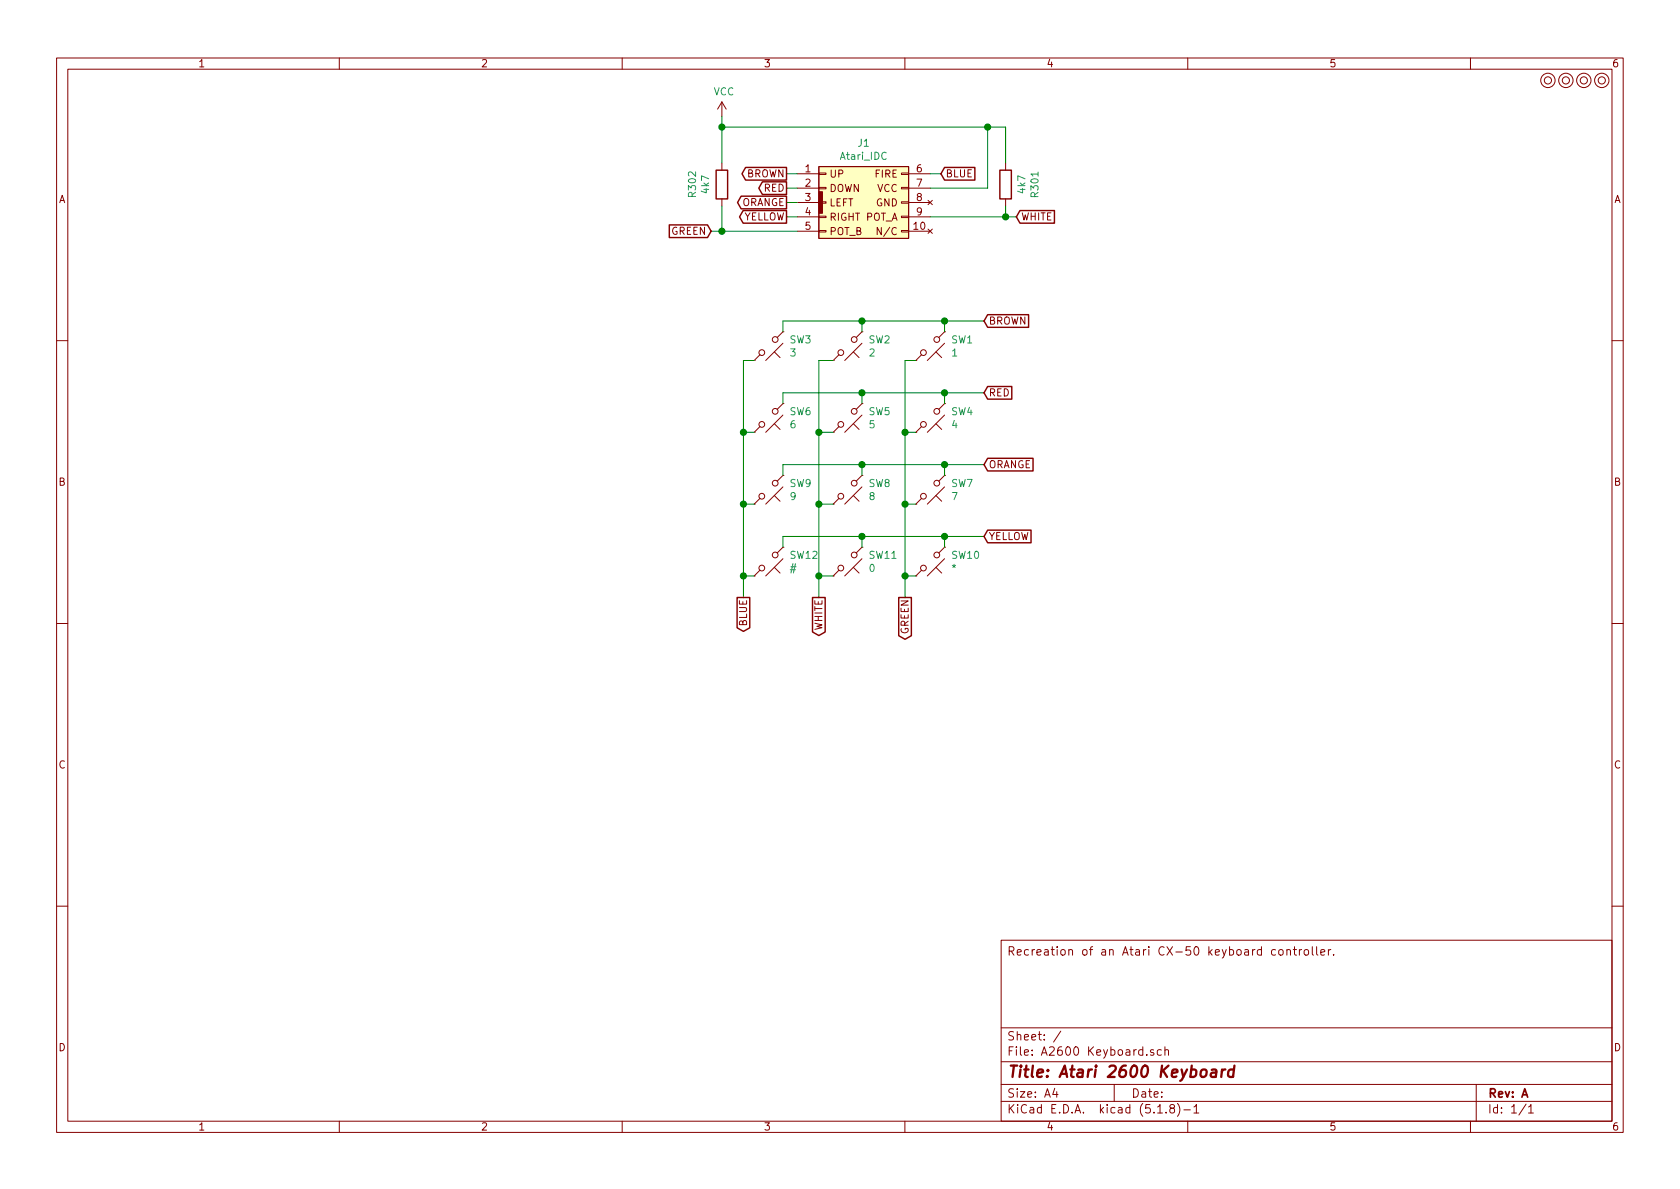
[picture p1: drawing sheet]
EESchema Schematic File Version 4
EELAYER 30 0
EELAYER END
$Descr A4 11693 8268
encoding utf-8
Sheet 1 1
Title "Atari 2600 Keyboard"
Date ""
Rev "A"
Comp ""
Comment1 ""
Comment2 ""
Comment3 ""
Comment4 "Recreation of an Atari CX-50 keyboard controller."
$EndDescr
$Comp
L atari_ports:Atari_Keyboard_IDC J1
U 1 1
P 6000 1400
F 0 "J1" H 6012 1815 50  0000 C CNN
F 1 "Atari_IDC" H 6012 1724 50  0000 C CNN
F 2 "IDC_Joystick:IDC_Joystick" H 6025 1075 50  0001 C CNN
F 3 "" H 6025 1075 50  0001 C CNN
	1    6000 1400
	1    0    0    -1  
$EndComp
Text GLabel 6550 1200 2    50   Input ~ 0
BLUE
Text GLabel 7075 1500 2    50   Input ~ 0
WHITE
Wire Wire Line
	5550 1200 5475 1200
Text GLabel 5475 1200 0    50   Output ~ 0
BROWN
Wire Wire Line
	5550 1300 5475 1300
Text GLabel 5475 1300 0    50   Output ~ 0
RED
Wire Wire Line
	5550 1400 5475 1400
Text GLabel 5475 1400 0    50   Output ~ 0
ORANGE
Wire Wire Line
	5550 1500 5475 1500
Text GLabel 5475 1500 0    50   Output ~ 0
YELLOW
Text GLabel 4950 1600 0    50   Input ~ 0
GREEN
$Comp
L Device:R R302
U 1 1
P 5025 1275
F 0 "R302" V 4818 1275 50  0000 C CNN
F 1 "4k7" V 4909 1275 50  0000 C CNN
F 2 "Resistor_THT:R_Axial_DIN0207_L6.3mm_D2.5mm_P10.16mm_Horizontal" V 4955 1275 50  0001 C CNN
F 3 "~" H 5025 1275 50  0001 C CNN
	1    5025 1275
	1    0    0    -1  
$EndComp
$Comp
L Switch:SW_Push_45deg SW1
U 1 1
P 6475 2400
F 0 "SW1" V 6429 2544 50  0000 L CNN
F 1 "1" V 6520 2544 50  0000 L CNN
F 2 "switch_cutout:SW_PUSH_6mm" H 6475 2400 50  0001 C CNN
F 3 "~" H 6475 2400 50  0001 C CNN
	1    6475 2400
	0    1    1    0   
$EndComp
Wire Wire Line
	6575 2300 6575 2225
$Comp
L Switch:SW_Push_45deg SW2
U 1 1
P 5900 2400
F 0 "SW2" V 5854 2544 50  0000 L CNN
F 1 "2" V 5945 2544 50  0000 L CNN
F 2 "switch_cutout:SW_PUSH_6mm" H 5900 2400 50  0001 C CNN
F 3 "~" H 5900 2400 50  0001 C CNN
	1    5900 2400
	0    1    1    0   
$EndComp
Wire Wire Line
	6000 2300 6000 2225
$Comp
L Switch:SW_Push_45deg SW3
U 1 1
P 5350 2400
F 0 "SW3" V 5304 2544 50  0000 L CNN
F 1 "3" V 5395 2544 50  0000 L CNN
F 2 "switch_cutout:SW_PUSH_6mm" H 5350 2400 50  0001 C CNN
F 3 "~" H 5350 2400 50  0001 C CNN
	1    5350 2400
	0    1    1    0   
$EndComp
Wire Wire Line
	5450 2300 5450 2225
$Comp
L Switch:SW_Push_45deg SW4
U 1 1
P 6475 2900
F 0 "SW4" V 6429 3044 50  0000 L CNN
F 1 "4" V 6520 3044 50  0000 L CNN
F 2 "switch_cutout:SW_PUSH_6mm" H 6475 2900 50  0001 C CNN
F 3 "~" H 6475 2900 50  0001 C CNN
	1    6475 2900
	0    1    1    0   
$EndComp
Wire Wire Line
	6575 2800 6575 2725
$Comp
L Switch:SW_Push_45deg SW5
U 1 1
P 5900 2900
F 0 "SW5" V 5854 3044 50  0000 L CNN
F 1 "5" V 5945 3044 50  0000 L CNN
F 2 "switch_cutout:SW_PUSH_6mm" H 5900 2900 50  0001 C CNN
F 3 "~" H 5900 2900 50  0001 C CNN
	1    5900 2900
	0    1    1    0   
$EndComp
Wire Wire Line
	6000 2800 6000 2725
$Comp
L Switch:SW_Push_45deg SW6
U 1 1
P 5350 2900
F 0 "SW6" V 5304 3044 50  0000 L CNN
F 1 "6" V 5395 3044 50  0000 L CNN
F 2 "switch_cutout:SW_PUSH_6mm" H 5350 2900 50  0001 C CNN
F 3 "~" H 5350 2900 50  0001 C CNN
	1    5350 2900
	0    1    1    0   
$EndComp
Wire Wire Line
	5450 2800 5450 2725
$Comp
L Switch:SW_Push_45deg SW7
U 1 1
P 6475 3400
F 0 "SW7" V 6429 3544 50  0000 L CNN
F 1 "7" V 6520 3544 50  0000 L CNN
F 2 "switch_cutout:SW_PUSH_6mm" H 6475 3400 50  0001 C CNN
F 3 "~" H 6475 3400 50  0001 C CNN
	1    6475 3400
	0    1    1    0   
$EndComp
Wire Wire Line
	6575 3300 6575 3225
$Comp
L Switch:SW_Push_45deg SW8
U 1 1
P 5900 3400
F 0 "SW8" V 5854 3544 50  0000 L CNN
F 1 "8" V 5945 3544 50  0000 L CNN
F 2 "switch_cutout:SW_PUSH_6mm" H 5900 3400 50  0001 C CNN
F 3 "~" H 5900 3400 50  0001 C CNN
	1    5900 3400
	0    1    1    0   
$EndComp
Wire Wire Line
	6000 3300 6000 3225
$Comp
L Switch:SW_Push_45deg SW9
U 1 1
P 5350 3400
F 0 "SW9" V 5304 3544 50  0000 L CNN
F 1 "9" V 5395 3544 50  0000 L CNN
F 2 "switch_cutout:SW_PUSH_6mm" H 5350 3400 50  0001 C CNN
F 3 "~" H 5350 3400 50  0001 C CNN
	1    5350 3400
	0    1    1    0   
$EndComp
Wire Wire Line
	5450 3300 5450 3225
$Comp
L Switch:SW_Push_45deg SW10
U 1 1
P 6475 3900
F 0 "SW10" V 6429 4044 50  0000 L CNN
F 1 "*" V 6520 4044 50  0000 L CNN
F 2 "switch_cutout:SW_PUSH_6mm" H 6475 3900 50  0001 C CNN
F 3 "~" H 6475 3900 50  0001 C CNN
	1    6475 3900
	0    1    1    0   
$EndComp
Wire Wire Line
	6575 3800 6575 3725
$Comp
L Switch:SW_Push_45deg SW11
U 1 1
P 5900 3900
F 0 "SW11" V 5854 4044 50  0000 L CNN
F 1 "0" V 5945 4044 50  0000 L CNN
F 2 "switch_cutout:SW_PUSH_6mm" H 5900 3900 50  0001 C CNN
F 3 "~" H 5900 3900 50  0001 C CNN
	1    5900 3900
	0    1    1    0   
$EndComp
Wire Wire Line
	6000 3800 6000 3725
$Comp
L Switch:SW_Push_45deg SW12
U 1 1
P 5350 3900
F 0 "SW12" V 5304 4044 50  0000 L CNN
F 1 "#" V 5395 4044 50  0000 L CNN
F 2 "switch_cutout:SW_PUSH_6mm" H 5350 3900 50  0001 C CNN
F 3 "~" H 5350 3900 50  0001 C CNN
	1    5350 3900
	0    1    1    0   
$EndComp
Wire Wire Line
	5450 3800 5450 3725
Wire Wire Line
	6575 2225 6850 2225
Connection ~ 6575 2225
Text GLabel 6850 2225 2    50   Input ~ 0
BROWN
Wire Wire Line
	6575 2725 6850 2725
Text GLabel 6850 2725 2    50   Input ~ 0
RED
Wire Wire Line
	6575 3225 6850 3225
Text GLabel 6850 3225 2    50   Input ~ 0
ORANGE
Wire Wire Line
	6575 3725 6850 3725
Text GLabel 6850 3725 2    50   Input ~ 0
YELLOW
Wire Wire Line
	5250 2500 5175 2500
Wire Wire Line
	5250 3000 5175 3000
Wire Wire Line
	5175 2500 5175 3000
Wire Wire Line
	5175 4000 5250 4000
Connection ~ 5175 3000
Wire Wire Line
	5175 3000 5175 3500
Wire Wire Line
	5250 3500 5175 3500
Connection ~ 5175 3500
Wire Wire Line
	5175 3500 5175 4000
Text GLabel 5175 4150 3    50   Output ~ 0
BLUE
Wire Wire Line
	5175 4000 5175 4150
Connection ~ 5175 4000
Text GLabel 5700 4150 3    50   Output ~ 0
WHITE
Connection ~ 6575 2725
Connection ~ 6575 3225
Connection ~ 6575 3725
Wire Wire Line
	5450 2225 6000 2225
Wire Wire Line
	5450 2725 6000 2725
Wire Wire Line
	5450 3225 6000 3225
Wire Wire Line
	5450 3725 6000 3725
Wire Wire Line
	5700 4000 5800 4000
Wire Wire Line
	5700 4000 5700 3500
Wire Wire Line
	5700 2500 5800 2500
Connection ~ 5700 4000
Wire Wire Line
	5800 3000 5700 3000
Connection ~ 5700 3000
Wire Wire Line
	5700 3000 5700 2500
Wire Wire Line
	5800 3500 5700 3500
Connection ~ 5700 3500
Wire Wire Line
	5700 3500 5700 3000
Wire Wire Line
	6000 3725 6575 3725
Connection ~ 6000 3725
Wire Wire Line
	6000 3225 6575 3225
Connection ~ 6000 3225
Wire Wire Line
	6000 2725 6575 2725
Connection ~ 6000 2725
Wire Wire Line
	6000 2225 6575 2225
Connection ~ 6000 2225
Wire Wire Line
	6375 2500 6300 2500
Wire Wire Line
	6300 2500 6300 3000
Wire Wire Line
	6375 4000 6300 4000
Connection ~ 6300 4000
Wire Wire Line
	6375 3500 6300 3500
Connection ~ 6300 3500
Wire Wire Line
	6300 3500 6300 4000
Wire Wire Line
	6375 3000 6300 3000
Connection ~ 6300 3000
Wire Wire Line
	6300 3000 6300 3500
Text GLabel 6300 4150 3    50   Output ~ 0
GREEN
Wire Wire Line
	6550 1200 6475 1200
Wire Wire Line
	6475 1300 6875 1300
$Comp
L power:VCC #PWR0101
U 1 1
P 5025 800
F 0 "#PWR0101" H 5025 650 50  0001 C CNN
F 1 "VCC" H 5040 973 50  0000 C CNN
F 2 "" H 5025 800 50  0001 C CNN
F 3 "" H 5025 800 50  0001 C CNN
	1    5025 800 
	1    0    0    -1  
$EndComp
$Comp
L Device:R R301
U 1 1
P 7000 1275
F 0 "R301" V 6793 1275 50  0000 C CNN
F 1 "4k7" V 6884 1275 50  0000 C CNN
F 2 "Resistor_THT:R_Axial_DIN0207_L6.3mm_D2.5mm_P10.16mm_Horizontal" V 6930 1275 50  0001 C CNN
F 3 "~" H 7000 1275 50  0001 C CNN
	1    7000 1275
	-1   0    0    1   
$EndComp
Wire Wire Line
	7000 1425 7000 1500
Wire Wire Line
	6475 1500 7000 1500
Wire Wire Line
	7075 1500 7000 1500
Connection ~ 7000 1500
Wire Wire Line
	5700 4000 5700 4150
Wire Wire Line
	5025 1600 5550 1600
Wire Wire Line
	4950 1600 5025 1600
Connection ~ 5025 1600
Wire Wire Line
	6300 4000 6300 4150
Wire Wire Line
	6875 875  5025 875 
Wire Wire Line
	5025 875  5025 1125
Connection ~ 6875 875 
Wire Wire Line
	6875 875  6875 1300
Wire Wire Line
	6875 875  7000 875 
Wire Wire Line
	7000 875  7000 1125
Wire Wire Line
	5025 1425 5025 1600
Wire Wire Line
	5025 800  5025 875 
Connection ~ 5025 875 
$Comp
L mounting:Mounting M1
U 1 1
P 10775 550
F 0 "M1" H 10775 650 50  0001 C CNN
F 1 "Mounting" H 10775 475 50  0001 C CNN
F 2 "mounting:M3_pin" H 10775 550 50  0001 C CNN
F 3 "~" H 10775 550 50  0001 C CNN
	1    10775 550 
	1    0    0    -1  
$EndComp
$Comp
L mounting:Mounting M2
U 1 1
P 10900 550
F 0 "M2" H 10900 650 50  0001 C CNN
F 1 "Mounting" H 10900 475 50  0001 C CNN
F 2 "mounting:M3_pin" H 10900 550 50  0001 C CNN
F 3 "~" H 10900 550 50  0001 C CNN
	1    10900 550 
	1    0    0    -1  
$EndComp
$Comp
L mounting:Mounting M3
U 1 1
P 11025 550
F 0 "M3" H 11025 650 50  0001 C CNN
F 1 "Mounting" H 11025 475 50  0001 C CNN
F 2 "mounting:M3_pin" H 11025 550 50  0001 C CNN
F 3 "~" H 11025 550 50  0001 C CNN
	1    11025 550 
	1    0    0    -1  
$EndComp
$Comp
L mounting:Mounting M4
U 1 1
P 11150 550
F 0 "M4" H 11150 650 50  0001 C CNN
F 1 "Mounting" H 11150 475 50  0001 C CNN
F 2 "mounting:M3_pin" H 11150 550 50  0001 C CNN
F 3 "~" H 11150 550 50  0001 C CNN
	1    11150 550 
	1    0    0    -1  
$EndComp
$EndSCHEMATC
